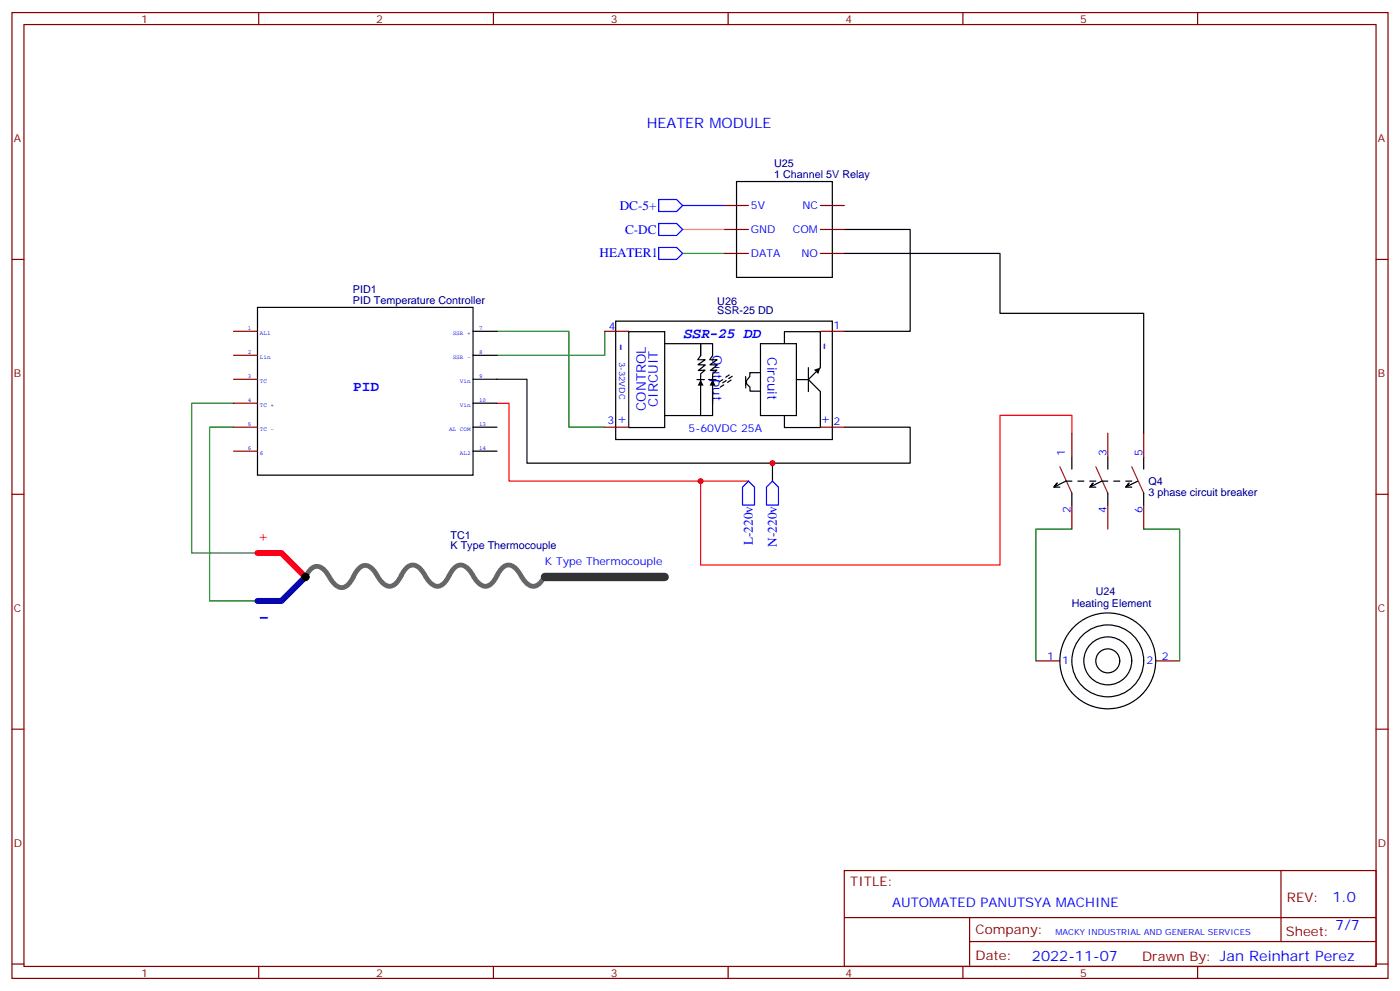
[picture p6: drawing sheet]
<svg xmlns="http://www.w3.org/2000/svg" width="412mm" height="292mm" viewBox="0 0 412 292" stroke-linecap="round" stroke-linejoin="round" font-family="sans-serif">
<g fill="none" stroke="#870000" stroke-width=".35">
<path d="M3.5 3.7h405.4v284.3h-405.4zM7.1 7.2h398.2v277.3h-398.2zM76.2 3.7v3.5M145.3 3.7v3.5M214.5 3.7v3.5M283.6 3.7v3.5M352.8 3.7v3.5M3.5 76.4h3.6M213.4 60.5h7.1M213.4 67.6h7.1M213.4 74.6h7.1M241.7 60.5h7"/>
<path d="M241.7 67.6h7M241.7 74.6h7M405.3 76.4h3.6M68.8 97.5h7M178.2 97.5h7M241.7 97.5h7M68.8 104.6h7M68.8 111.7h7M68.8 118.7h7M68.8 125.8h7M68.8 132.8h7M178.2 125.8h7"/>
<path d="M241.7 125.8h7M315.7 127.5v7.1M326.3 127.5v7.1M336.9 127.5v7.1M3.5 145.5h3.6M315.7 148.7v7.1M326.3 148.7v7.1M336.9 148.7v7.1M405.3 145.5h3.6M305.2 194.6h7M340.4 194.6h7.1M3.5 214.7h3.6"/>
<path d="M405.3 214.7h3.6M248.7 256.3h156.6v28.2h-156.6zM377.3 256.3v20.9M248.7 270.1h156.5M285.6 277.2h119.6M285.6 270.1v14.2M3.5 283.8h3.6M76.2 284.5v3.5M145.3 284.5v3.5M214.5 284.5v3.5M283.6 284.5v3.5M352.8 284.5v3.5"/>
<path d="M405.3 283.8h3.6"/>
</g>
<path d="M201.1 74.6h12.3M146.4 97.5h21.2v28.3h10.6M178.2 97.5v7.1h-31.8M68.8 118.7h-12.4v44.1h19.4M68.8 125.8h-7.1v51.1h14.1M315.7 155.8h-10.5v38.8M336.9 155.8h10.6v38.8" fill="none" stroke="#008700" stroke-width=".35"/>
<path d="M194 58.7h5.3l1.8 1.8-1.8 1.8h-5.3zM194 72.8h5.3l1.8 1.8-1.8 1.8h-5.3zM194 65.8h5.3l1.8 1.8-1.8 1.7h-5.3zM201.1 60.5h12.3M220.5 141.6l1.7 1.8v5.3h-3.5v-5.3zM227.5 141.6l1.8 1.8v5.3h-3.5v-5.3z" fill="none" stroke="#00f" stroke-width=".35"/>
<path d="M201.1 67.6h12.3" fill="none" stroke="#f0f" stroke-width=".35"/>
<g fill="none" stroke="#000" stroke-width=".35">
<path d="M217 53.4h28.2v28.3h-28.2zM248.7 67.6h19.4v29.9h-19.4M248.7 74.6h45.9v17.7h42.3v35.2M75.8 90.5h63.5v49.4h-63.5zM139.3 97.5h7.1M181.4 94.5h63.8v34.9h-63.8zM185.2 97.6h10.6v28.3h-10.6zM139.3 111.7h15.9v24.6h72.3v5.3M139.3 104.6h7.1M139.3 118.7h7.1M195.8 101.2h14.1v3.5l-.8 1.2h2.1l-2.1 1.5 2.2 .1-2.1 1.6 2-.1-1.3 1v1.6M205.3 111.8h2.2"/>
<path d="M206.4 101.2v3.5v-3.5M206.4 104.7l-.9 1.2h2.2l-2.1 1.5 2.2 .1-2.1 1.6 2-.1-1.3 1v1.6M206.4 111.8v10.5M208.7 111.7h2.2M209.9 118.8v-3.5v7h-14.1M209.9 111.8v3.5M212.9 111.8l-1 .6M213.2 113.3l-1 .7M213.9 112l-1 .7M214.8 110.4l-1 .7M215.3 111.9l-1 .7M215.7 110.8l-1 .6"/>
<path d="M219.6 110.9l.1 3.3M223.8 109.7h-2.9v1.1l-1 1.3v.9l1 1v1.1l3 .1M224 101.2h10.6v21.1h-10.6zM231.1 101.2v-3.6h10.6v10.6l-3.6 3.6M234.6 111.8h3.5M238.1 111.8l3.6 3.5v10.6h-10.6v-3.6M238.1 108.2v7.1M139.3 125.8h7.1M139.3 132.8h7.1M248.7 125.8h19.4v10.5h-40.6M315.7 134.6v3.5M326.3 134.6v3.5"/>
<path d="M336.9 134.6v3.5M311.4 142.2l-.9 1.1M315.7 145.2v3.5M315.7 141.6h-1.7l-3.6 1.8h1.8M317.5 141.6h1.8M321 141.6h1.8M322 142.2l-.9 1.1M326.3 141.6h-1.7l-3.6 1.8h1.8M326.3 145.2v3.5M328.1 141.6h1.7M331.6 141.6h1.8M332.6 142.2l-.9 1.1"/>
<path d="M335.1 141.6l-3.5 1.8h1.8M336.9 145.2v3.5"/>
<circle cx="326.3" cy="194.6" r="14.1"/>
<circle cx="326.3" cy="194.6" r="7.1"/>
<circle cx="326.3" cy="194.6" r="10.6"/>
<circle cx="326.3" cy="194.6" r="3.5"/>
</g>
<path d="M146.4 118.7h3.5v22.9h70.6M315.7 127.5v-5.3h-21.1v44.1h-88.2v-24.7" fill="none" stroke="#f00" stroke-width=".35"/>
<path d="M206.4 111.8l.9 1.7h-1.8zM209.9 111.8l.9 1.7h-1.8zM239.8 108.9l1.9-.7-.7 1.9z" fill="#000"/>
<path d="M75.8 162.8h7.1l7.1 7.1" fill="none" stroke="#f00" stroke-width="1.8"/>
<path d="M90 169.9l-7.1 7h-7.1" fill="none" stroke="#00c" stroke-width="1.8"/>
<path d="M160.5 169.5a4.4 4.4 0 0 1-3.4 3.1 5.7 5.7 0 0 1-3.7-3.3l-.5-.8a3.6 3.6 0 0 0-3.9-2l-.8 .5-.9 1-.9 1.5a4.4 4.4 0 0 1-3.4 3.1 5.7 5.7 0 0 1-3.7-3.3l-.6-.8a3.6 3.6 0 0 0-3.8-2l-.9 .5-.8 1-.9 1.5a4.4 4.4 0 0 1-3.4 3.1 5.7 5.7 0 0 1-3.7-3.3l-.6-.8a3.6 3.6 0 0 0-3.8-2l-.9 .5-.8 1-.9 1.5a4.4 4.4 0 0 1-3.4 3.1 5.7 5.7 0 0 1-3.7-3.2 4.7 4.7 0 0 0-3.9-2.9 5.1 5.1 0 0 0-3.1 3.4 4.4 4.4 0 0 1-3.4 3.1 5.7 5.7 0 0 1-3.8-3.3l-.5-.8a3.6 3.6 0 0 0-3.9-2l-.8 .5-.9 1-.8 1.5" fill="none" stroke="#666" stroke-width="1.4"/>
<circle cx="90" cy="169.9" r="1.06" fill="#000" stroke="#000" stroke-width=".35"/>
<path d="M160.5 169.9h35.3" fill="none" stroke="#333" stroke-width="2.5"/>
<path d="M312.2 137.4l3.5 7.8M322.8 137.4l3.5 7.8M333.4 137.4l3.5 7.8" fill="none" stroke="#8c2424" stroke-width=".35"/>
<g fill="#c00">
<circle cx="227.5" cy="136.3" r=".88"/>
<circle cx="206.4" cy="141.6" r=".88"/>
</g>
<text font-size="8.5" fill="#00f" x="75.8" y="184">-</text>
<g font-size="5.6" fill="#00f">
<text x="181.5" y="101" transform="rotate(90 181.5 101)">-</text>
<text x="241.5" y="100.5" transform="rotate(90 241.5 100.5)">-</text>
</g>
<g font-size="4.2" fill="#00f">
<text x="190.5" y="37.6">HEATER MODULE</text>
<text x="201.4" y="99.4">SSR-25 DD</text>
<text x="104.1" y="115.2">PID</text>
<text x="392.5" y="265.6">1.0</text>
<text x="393.3" y="273.9">7/7</text>
<text x="304" y="282.9">2022-11-07</text>
</g>
<text font-size="4.2" fill="#f00" x="75.8" y="159.3">+</text>
<g font-size="3.9" fill="#00f">
<text x="182.6" y="61.7">DC-5+</text>
<text x="184.1" y="68.8">C-DC</text>
<text x="176.6" y="75.8">HEATER1</text>
<text x="209.9" y="104.6" transform="rotate(90 209.9 104.6)">Output</text>
<text x="226" y="105.2" transform="rotate(90 226 105.2)">Circuit</text>
<text x="193.8" y="119.8" transform="rotate(-90 193.8 119.8)">CIRCUIT</text>
<text x="181.7" y="124.5">+</text>
<text x="190.2" y="121" transform="rotate(-90 190.2 121)">CONTROL</text>
<text x="241.6" y="124.5">+</text>
<text x="221.7" y="160.5" transform="rotate(-90 221.7 160.5)">L-220v</text>
<text x="228.8" y="160.9" transform="rotate(-90 228.8 160.9)">N-220v</text>
<text x="262.8" y="266.9">AUTOMATED PANUTSYA MACHINE</text>
</g>
<g font-size="3.9" fill="#800">
<text x="250.5" y="260.9">TITLE:</text>
<text x="379.1" y="265.6">REV:</text>
<text x="287.4" y="275.1">Company:</text>
<text x="378.7" y="275.7">Sheet:</text>
<text x="287.4" y="282.8">Date:</text>
<text x="336.4" y="282.8">Drawn By: Jan Reinhart Perez</text>
</g>
<g font-size="3.2" fill="#800">
<text x="41.6" y="6.7">1</text>
<text x="110.8" y="6.7">2</text>
<text x="179.9" y="6.7">3</text>
<text x="249.1" y="6.7">4</text>
<text x="318.2" y="6.7">5</text>
<text x="4.1" y="41.8">A</text>
<text x="405.9" y="41.8">A</text>
<text x="4.1" y="110.9">B</text>
<text x="405.9" y="110.9">B</text>
<text x="4.1" y="180.1">C</text>
<text x="405.9" y="180.1">C</text>
<text x="4.1" y="249.2">D</text>
<text x="405.9" y="249.2">D</text>
<text x="41.6" y="287.5">1</text>
<text x="110.8" y="287.5">2</text>
<text x="179.9" y="287.5">3</text>
<text x="249.1" y="287.5">4</text>
<text x="318.2" y="287.5">5</text>
</g>
<g font-size="3.2" fill="#000080">
<text x="228" y="52.4">1 Channel 5V Relay</text>
<text x="228.1" y="49.2">U25</text>
<text x="103.9" y="89.4">PID Temperature Controller</text>
<text x="103.9" y="86.3">PID1</text>
<text x="211.3" y="89.6">U26</text>
<text x="211.3" y="92.6">SSR-25 DD</text>
<text x="338.3" y="142.8">Q4</text>
<text x="338.3" y="146">3 phase circuit breaker</text>
<text x="132.7" y="161.7">K Type Thermocouple</text>
<text x="132.7" y="158.6">TC1</text>
<text x="315.7" y="178.7">Heating Element</text>
<text x="322.8" y="175.2">U24</text>
</g>
<g font-size="3.2" fill="#00f">
<text x="221.2" y="61.6">5V</text>
<text x="236.4" y="61.6">NC</text>
<text x="221.2" y="68.6">GND</text>
<text x="233.6" y="68.6">COM</text>
<text x="221.2" y="75.7">DATA</text>
<text x="236.1" y="75.7">NO</text>
<text x="179.3" y="97.3">4</text>
<text x="245.5" y="96.9">1</text>
<text x="179" y="124.8">3</text>
<text x="245.5" y="125.2">2</text>
<text x="202.8" y="127.3">5-60VDC 25A</text>
<text x="313.6" y="134.2" transform="rotate(-90 313.6 134.2)">1</text>
<text x="326" y="134.2" transform="rotate(-90 326 134.2)">3</text>
<text x="336.5" y="134.2" transform="rotate(-90 336.5 134.2)">5</text>
<text x="315.4" y="151.1" transform="rotate(-90 315.4 151.1)">2</text>
<text x="326" y="151.1" transform="rotate(-90 326 151.1)">4</text>
<text x="336.5" y="151.1" transform="rotate(-90 336.5 151.1)">6</text>
<text x="160.5" y="166.3">K Type Thermocouple</text>
<text x="308.4" y="194.2">1</text>
<text x="312.9" y="195.6">1</text>
<text x="337.7" y="195.6">2</text>
<text x="342.2" y="194.2">2</text>
</g>
<g font-size="2.5" fill="#00f">
<text x="182.4" y="106.4" transform="rotate(90 182.4 106.4)">3-32VDC</text>
<text x="310.9" y="275.1">MACKY INDUSTRIAL AND GENERAL SERVICES</text>
</g>
<g font-size="1.8" fill="#00f">
<text x="73" y="97.2">1</text>
<text x="76.6" y="98.6">AL1</text>
<text x="133.3" y="98.6">SSR +</text>
<text x="141.1" y="97.2">7</text>
<text x="73" y="104.2">2</text>
<text x="76.6" y="105.7">Lin</text>
<text x="133.3" y="105.7">SSR -</text>
<text x="141.1" y="104.2">8</text>
<text x="73" y="111.3">3</text>
<text x="76.6" y="112.7">TC</text>
<text x="135.5" y="112.7">Vin</text>
<text x="141.1" y="111.3">9</text>
<text x="73" y="118.4">4</text>
<text x="76.6" y="119.8">TC +</text>
<text x="135.5" y="119.8">Vin</text>
<text x="141.1" y="118.4">10</text>
<text x="73" y="125.4">5</text>
<text x="141.1" y="125.4">13</text>
<text x="76.6" y="126.8">TC -</text>
<text x="132.3" y="126.8">AL COM</text>
<text x="73" y="132.5">6</text>
<text x="76.6" y="133.9">6</text>
<text x="135.5" y="133.9">AL2</text>
<text x="141.1" y="132.5">14</text>
</g>
</svg>
